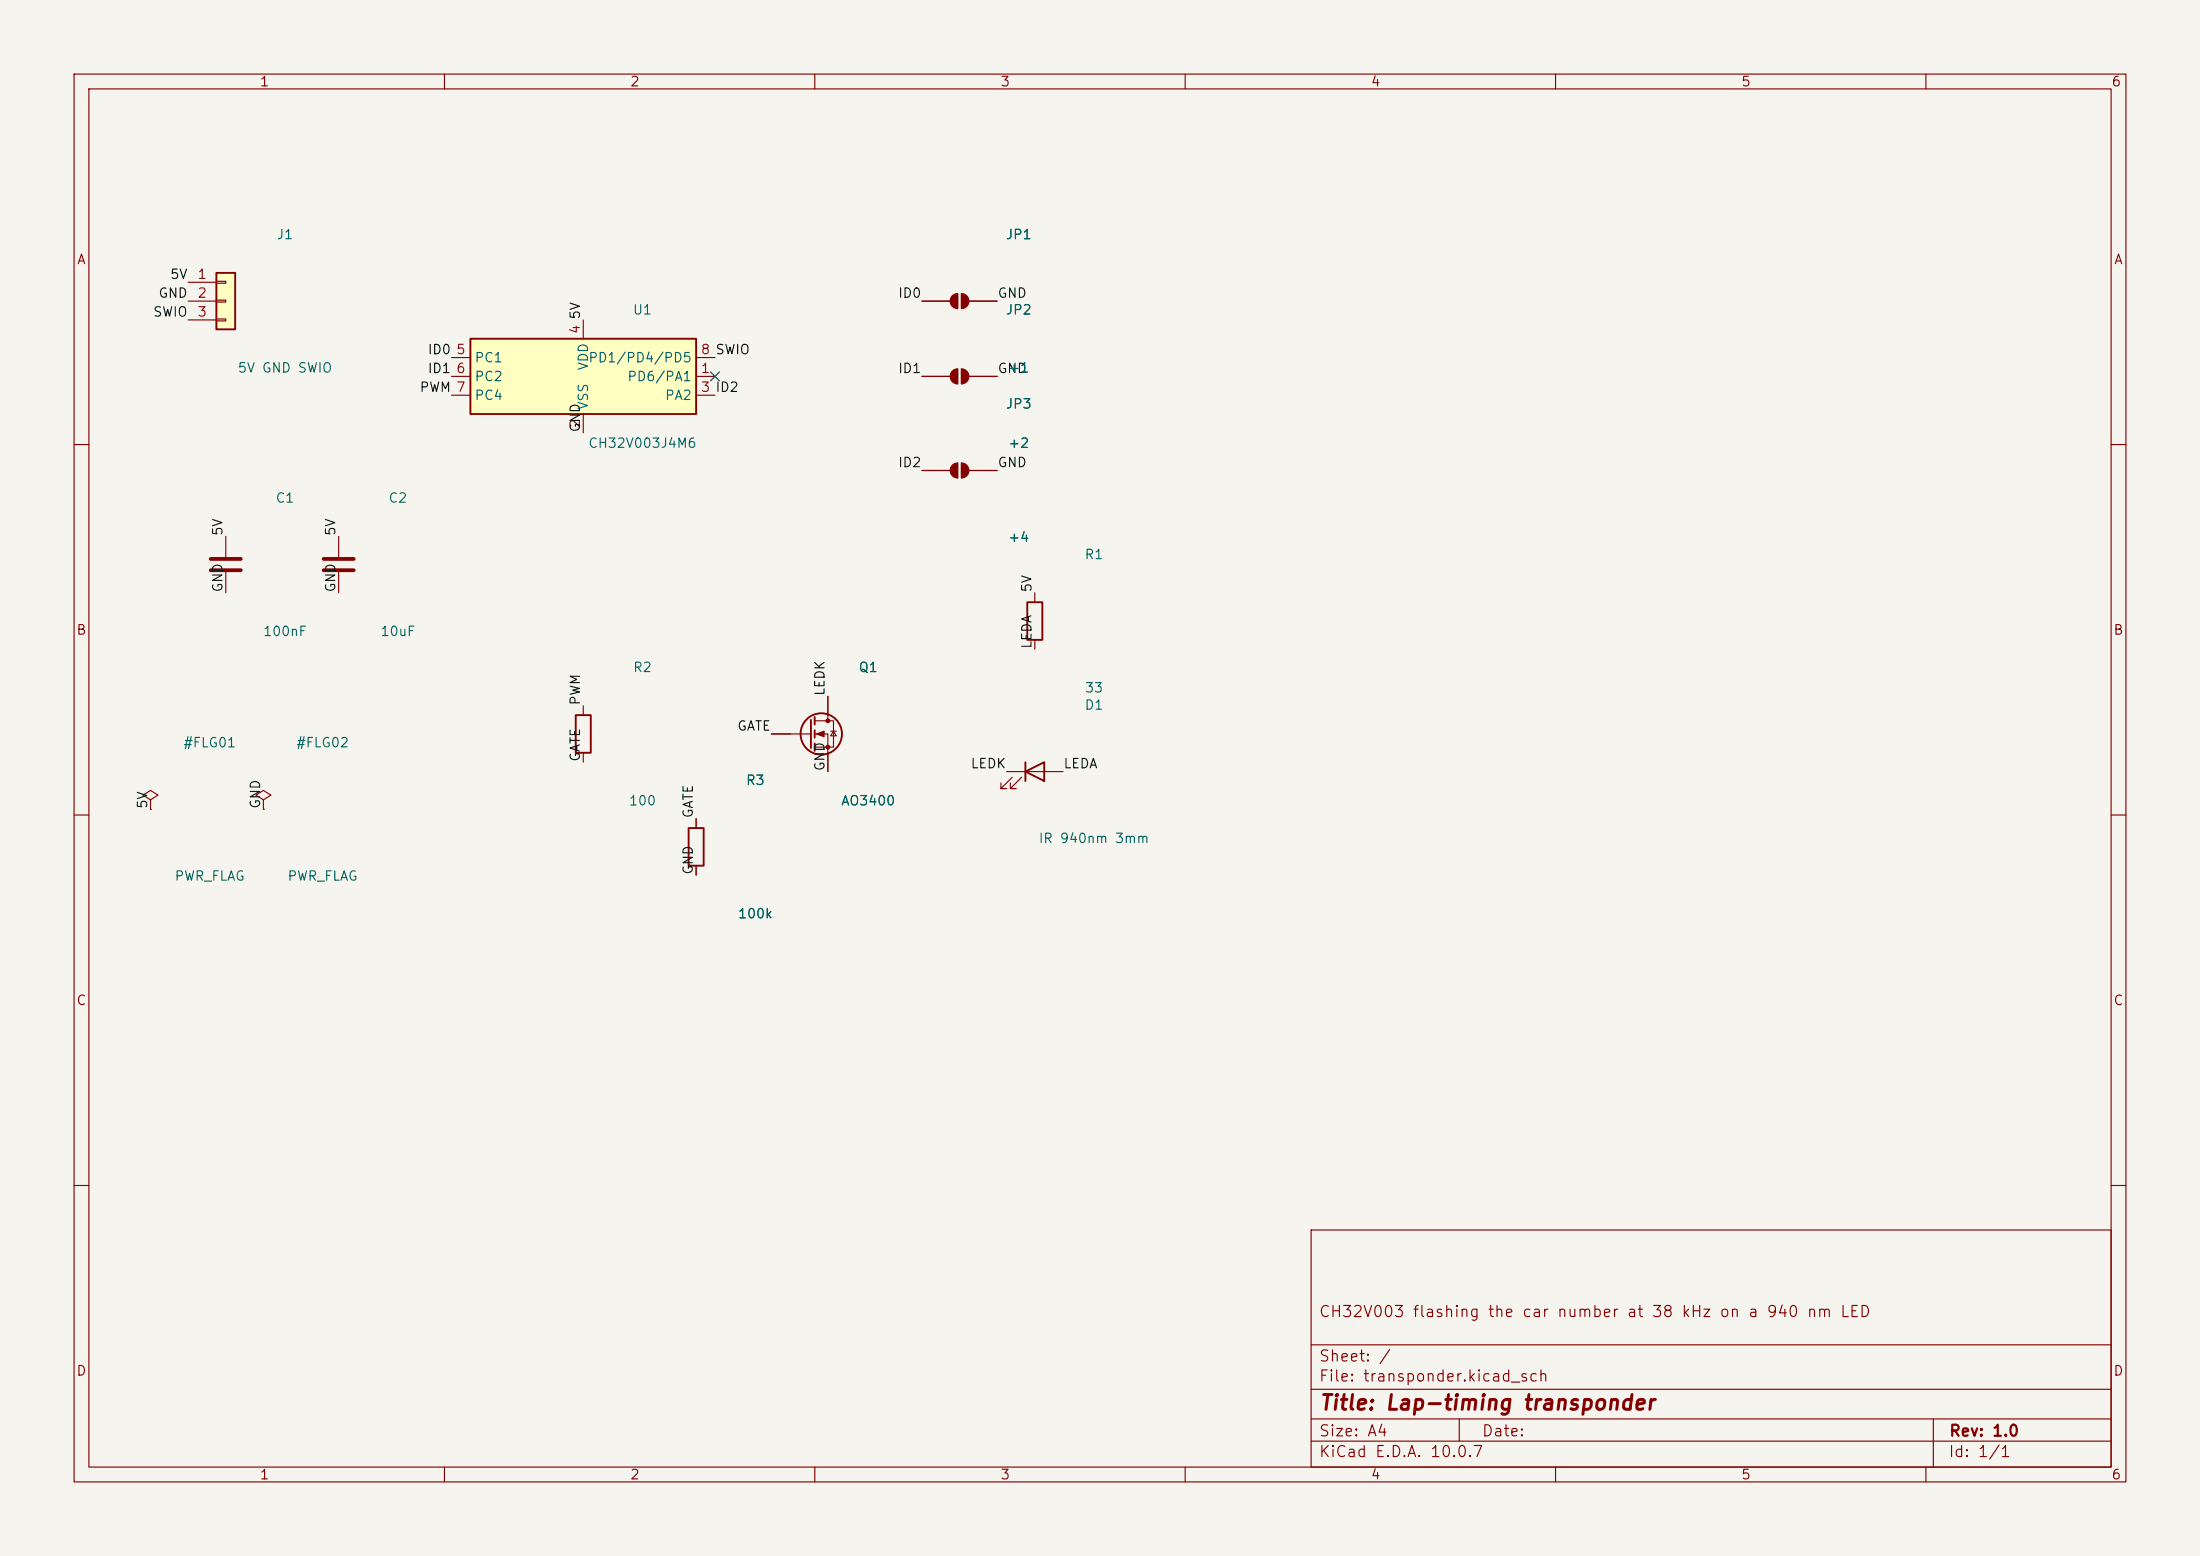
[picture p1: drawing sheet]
<svg xmlns="http://www.w3.org/2000/svg" width="297mm" height="210mm" viewBox="0 0 297 210" stroke-linecap="round" stroke-linejoin="round" font-family="sans-serif">
<path d="M0 0h297v210h-297z" fill="#f5f4ef" stroke="#f5f4ef" stroke-width=".14"/>
<g fill="none" stroke="#840000" stroke-width=".15">
<path d="M10 10h277v190h-277zM12 12h273v186h-273zM60 10v2M110 10v2M160 10v2M210 10v2M260 10v2M129.3 39.6v2.1M129.8 39.6v2.1M124.5 40.6h3.8M130.8 40.6h3.8M10 60h2"/>
<path d="M30.5 72.4v2.8M30.5 77.2v2.8M45.7 72.4v2.8M45.7 77.2v2.8M124.5 63.5h3.8M129.3 62.5v2M129.8 62.5v2M130.8 63.5h3.8M285 60h2M78.7 95.3v1.2M104.1 99.1h5.4M110 97.3h2.5v3.5h-2.5"/>
<path d="M110 99.1h1.8v5M111.8 94v3.3M112.1 98.7h.8M112.5 98.7l.4 .6h-.8zM139.7 80v1.3M139.7 86.4v1.2M10 110h2M20.3 108l1-.7-1-.6-1 .6 1 .7v1.2M20.3 109.2h.1M35.6 108l1-.7-1-.6-1.1 .6 1.1 .7v1.2M35.6 109.2h.1M78.7 101.6v1.3"/>
<path d="M94 110.5v1.3M94 116.8v1.3M285 110h2M10 160h2M177 166h108v32h-108zM285 160h2M60 198v2M110 198v2M160 198v2M177 194.5h108M177 191.5h108M177 187.5h108"/>
<path d="M177 181.5h108M197 191.5v3M210 198v2M260 198v2M261 191.5v6.5"/>
</g>
<g fill="none" stroke="#840000" stroke-width=".25">
<path d="M77.7 96.5h2.1v5.1h-2.1zM109.5 97.2v3.8M110 96.8v1M110 98.6v1M138.7 81.3h2v5.1h-2zM93 111.8h2v5h-2zM110 100.3v1"/>
<circle cx="110.9" cy="99.1" r="2.79"/>
</g>
<g fill="#840000" stroke="#840000" stroke-width=".15">
<path d="M128.6 39.9l.3-.2 .4-.1v2.1a1.02 1.02 0 0 1-.9-.7 1.02 1.02 0 0 1 .2-1.1z"/>
<path d="M129.8 39.6a1.02 1.02 0 0 1 1 1 1.02 1.02 0 0 1-1 1.1z"/>
<path d="M128.6 62.8l.3-.3h.4v2a1.02 1.02 0 0 1-.9-.6 1.02 1.02 0 0 1 .2-1.1z"/>
<path d="M129.8 62.5a1.02 1.02 0 0 1 1 1 1.02 1.02 0 0 1-1 1z"/>
<path d="M110.2 99.1l1.1-.4v.7z"/>
<circle cx="111.8" cy="97.3" r=".25"/>
<circle cx="111.8" cy="100.8" r=".25"/>
</g>
<path d="M28.4 75.4h4.1M28.4 77h4.1M43.7 75.4h4.1M43.7 77h4.1" fill="none" stroke="#840000" stroke-width=".51"/>
<path d="M63.5 45.7h30.5v10.2h-30.5z" fill="#ffffc2"/>
<path d="M63.5 45.7h30.5v10.2h-30.5z" fill="none" stroke="#840000" stroke-width=".25"/>
<path d="M61 50.8h2.5M61 53.3h2.5M61 48.3h2.5M78.7 43.2v2.5M78.7 55.9v2.5M94 50.8h2.5M94 53.3h2.5M94 48.3h2.5" fill="none" stroke="#840000" stroke-width=".15"/>
<path d="M29.2 36.8h2.5v7.7h-2.5z" fill="#ffffc2"/>
<path d="M29.2 36.8h2.5v7.7h-2.5zM138.4 104.1l2.6-1.2v2.5zM138.4 102.9v2.5" fill="none" stroke="#840000" stroke-width=".25"/>
<g fill="none" stroke="#840000" stroke-width=".15">
<path d="M25.4 38.1h3.8M29.2 38h1.3v.2h-1.3zM25.4 40.6h3.8M25.4 43.2h3.8M29.2 40.5h1.3v.3h-1.3zM29.2 43.1h1.3v.2h-1.3zM124.5 40.6h3.8M124.5 50.8h3.8M129.3 49.8v2M129.8 49.8v2M130.8 40.6h3.8M130.8 50.8h3.8"/>
<path d="M124.5 63.5h3.8M130.8 63.5h3.8M104.1 99.1h2.6M111.8 94v2.5M94 110.5v1.3M94 116.8v1.3M111.8 101.6v2.5M135.9 104.1h7.6M136.7 104.9l-1.6 1.5h.8h-.8v-.7M137.9 104.9l-1.5 1.5h.8h-.8v-.7"/>
</g>
<g fill="#840000" stroke="#840000" stroke-width=".15">
<path d="M128.6 50.1l.3-.3h.4v2a1.02 1.02 0 0 1-.9-.6 1.02 1.02 0 0 1 .2-1.1z"/>
<path d="M129.8 49.8a1.02 1.02 0 0 1 1 1 1.02 1.02 0 0 1-1 1z"/>
</g>
<path d="M95.9 50.2l1.2 1.2M97.1 50.2l-1.2 1.2" fill="none" stroke="#000084" stroke-width=".15"/>
<text font-size="2" fill="#840000" x="178" y="190.8">Title: Lap-timing transponder</text>
<g font-size="1.5" fill="#840000">
<text x="178" y="178.1">CH32V003 flashing the car number at 38 kHz on a 940 nm LED</text>
<text x="178" y="184.1">Sheet: /</text>
<text x="178" y="186.8">File: transponder.kicad_sch</text>
<text x="178" y="197">KiCad E.D.A. 10.0.7</text>
<text x="178" y="194.2">Size: A4</text>
<text x="200" y="194.2">Date:</text>
<text x="263" y="197">Id: 1/1</text>
<text x="263" y="194.2">Rev: 1.0</text>
</g>
<g font-size="1.3" fill="#840000">
<text x="35" y="12">1</text>
<text x="85" y="12">2</text>
<text x="135" y="12">3</text>
<text x="185" y="12">4</text>
<text x="235" y="12">5</text>
<text x="285" y="12">6</text>
<text x="10.3" y="36">A</text>
<text x="285.3" y="36">A</text>
<text x="10.2" y="86">B</text>
<text x="285.2" y="86">B</text>
<text x="10.2" y="136">C</text>
<text x="285.2" y="136">C</text>
<text x="10.2" y="186">D</text>
<text x="285.2" y="186">D</text>
<text x="35" y="200">1</text>
<text x="85" y="200">2</text>
<text x="135" y="200">3</text>
<text x="185" y="200">4</text>
<text x="235" y="200">5</text>
<text x="285" y="200">6</text>
</g>
<g font-size="1.3" fill="#006464">
<text x="37.3" y="32.6">J1</text>
<text x="135.7" y="32.6">JP1</text>
<text x="85.3" y="42.8">U1</text>
<text x="135.7" y="42.8">JP2</text>
<text x="32" y="50.6">5V GND SWIO</text>
<text x="64" y="49.2">PC1</text>
<text x="64" y="51.8">PC2</text>
<text x="79.3" y="49.2">PD1/PD4/PD5</text>
<text x="79.7" y="50.1" transform="rotate(-90 79.7 50.1)">VDD</text>
<text x="84.6" y="51.8">PD6/PA1</text>
<text x="136" y="50.6">+1</text>
<text x="64" y="54.3">PC4</text>
<text x="79.7" y="55.4" transform="rotate(-90 79.7 55.4)">VSS</text>
<text x="89.7" y="54.3">PA2</text>
<text x="135.7" y="55.5">JP3</text>
<text x="79.3" y="60.8">CH32V003J4M6</text>
<text x="136" y="60.8">+2</text>
<text x="37.1" y="68.2">C1</text>
<text x="52.4" y="68.2">C2</text>
<text x="136" y="73.5">+4</text>
<text x="146.3" y="75.8">R1</text>
<text x="35.4" y="86.2">100nF</text>
<text x="51.3" y="86.2">10uF</text>
<text x="85.4" y="91">R2</text>
<text x="115.8" y="91">Q1</text>
<text x="146.4" y="93.8">33</text>
<text x="24.7" y="101.2">#FLG01</text>
<text x="39.9" y="101.2">#FLG02</text>
<text x="146.3" y="96.1">D1</text>
<text x="100.6" y="106.3">R3</text>
<text x="84.8" y="109">100</text>
<text x="113.5" y="109">AO3400</text>
<text x="23.5" y="119.2">PWR_FLAG</text>
<text x="38.7" y="119.2">PWR_FLAG</text>
<text x="140.1" y="114.1">IR 940nm 3mm</text>
<text x="99.5" y="124.3">100k</text>
</g>
<g font-size="1.3" fill="#0f0f0f">
<text x="21.3" y="40.5">GND</text>
<text x="22.9" y="38">5V</text>
<text x="121.1" y="40.5">ID0</text>
<text x="134.6" y="40.5">GND</text>
<text x="20.6" y="43.1">SWIO</text>
<text x="78.6" y="43.2" transform="rotate(-90 78.6 43.2)">5V</text>
<text x="56.6" y="53.2">PWM 7</text>
<text x="57.6" y="48.1">ID0</text>
<text x="57.6" y="50.7">ID1</text>
<text x="121.1" y="50.7">ID1</text>
<text x="134.6" y="50.7">GND</text>
<text x="78.6" y="58.4" transform="rotate(-90 78.6 58.4)">GND</text>
<text x="121.1" y="63.4">ID2</text>
<text x="134.6" y="63.4">GND</text>
<text x="30.4" y="72.4" transform="rotate(-90 30.4 72.4)">5V</text>
<text x="45.6" y="72.4" transform="rotate(-90 45.6 72.4)">5V</text>
<text x="30.4" y="80" transform="rotate(-90 30.4 80)">GND</text>
<text x="45.6" y="80" transform="rotate(-90 45.6 80)">GND</text>
<text x="139.6" y="80" transform="rotate(-90 139.6 80)">5V</text>
<text x="139.6" y="87.7" transform="rotate(-90 139.6 87.7)">LEDA</text>
<text x="78.6" y="95.3" transform="rotate(-90 78.6 95.3)">PWM</text>
<text x="111.6" y="94" transform="rotate(-90 111.6 94)">LEDK</text>
<text x="99.4" y="98.9">GATE</text>
<text x="78.6" y="102.9" transform="rotate(-90 78.6 102.9)">GATE</text>
<text x="111.6" y="104.2" transform="rotate(-90 111.6 104.2)">GND</text>
<text x="130.9" y="104">LEDK</text>
<text x="143.5" y="104">LEDA</text>
<text x="20.2" y="109.2" transform="rotate(-90 20.2 109.2)">5V</text>
<text x="35.4" y="109.2" transform="rotate(-90 35.4 109.2)">GND</text>
<text x="93.9" y="110.5" transform="rotate(-90 93.9 110.5)">GATE</text>
<text x="93.9" y="118.1" transform="rotate(-90 93.9 118.1)">GND</text>
</g>
<g font-size="1.3" fill="#a90000">
<text x="26.6" y="38">1</text>
<text x="26.6" y="40.5">2</text>
<text x="26.6" y="43">3</text>
<text x="78.6" y="45.2" transform="rotate(-90 78.6 45.2)">4</text>
<text x="61.5" y="48.1">5</text>
<text x="61.5" y="50.7">6</text>
<text x="94.5" y="50.7">1</text>
<text x="94.5" y="53.2">3 ID2</text>
<text x="94.5" y="48.1">8 SWIO</text>
<text x="78.6" y="57.9" transform="rotate(-90 78.6 57.9)">2</text>
</g>
</svg>
